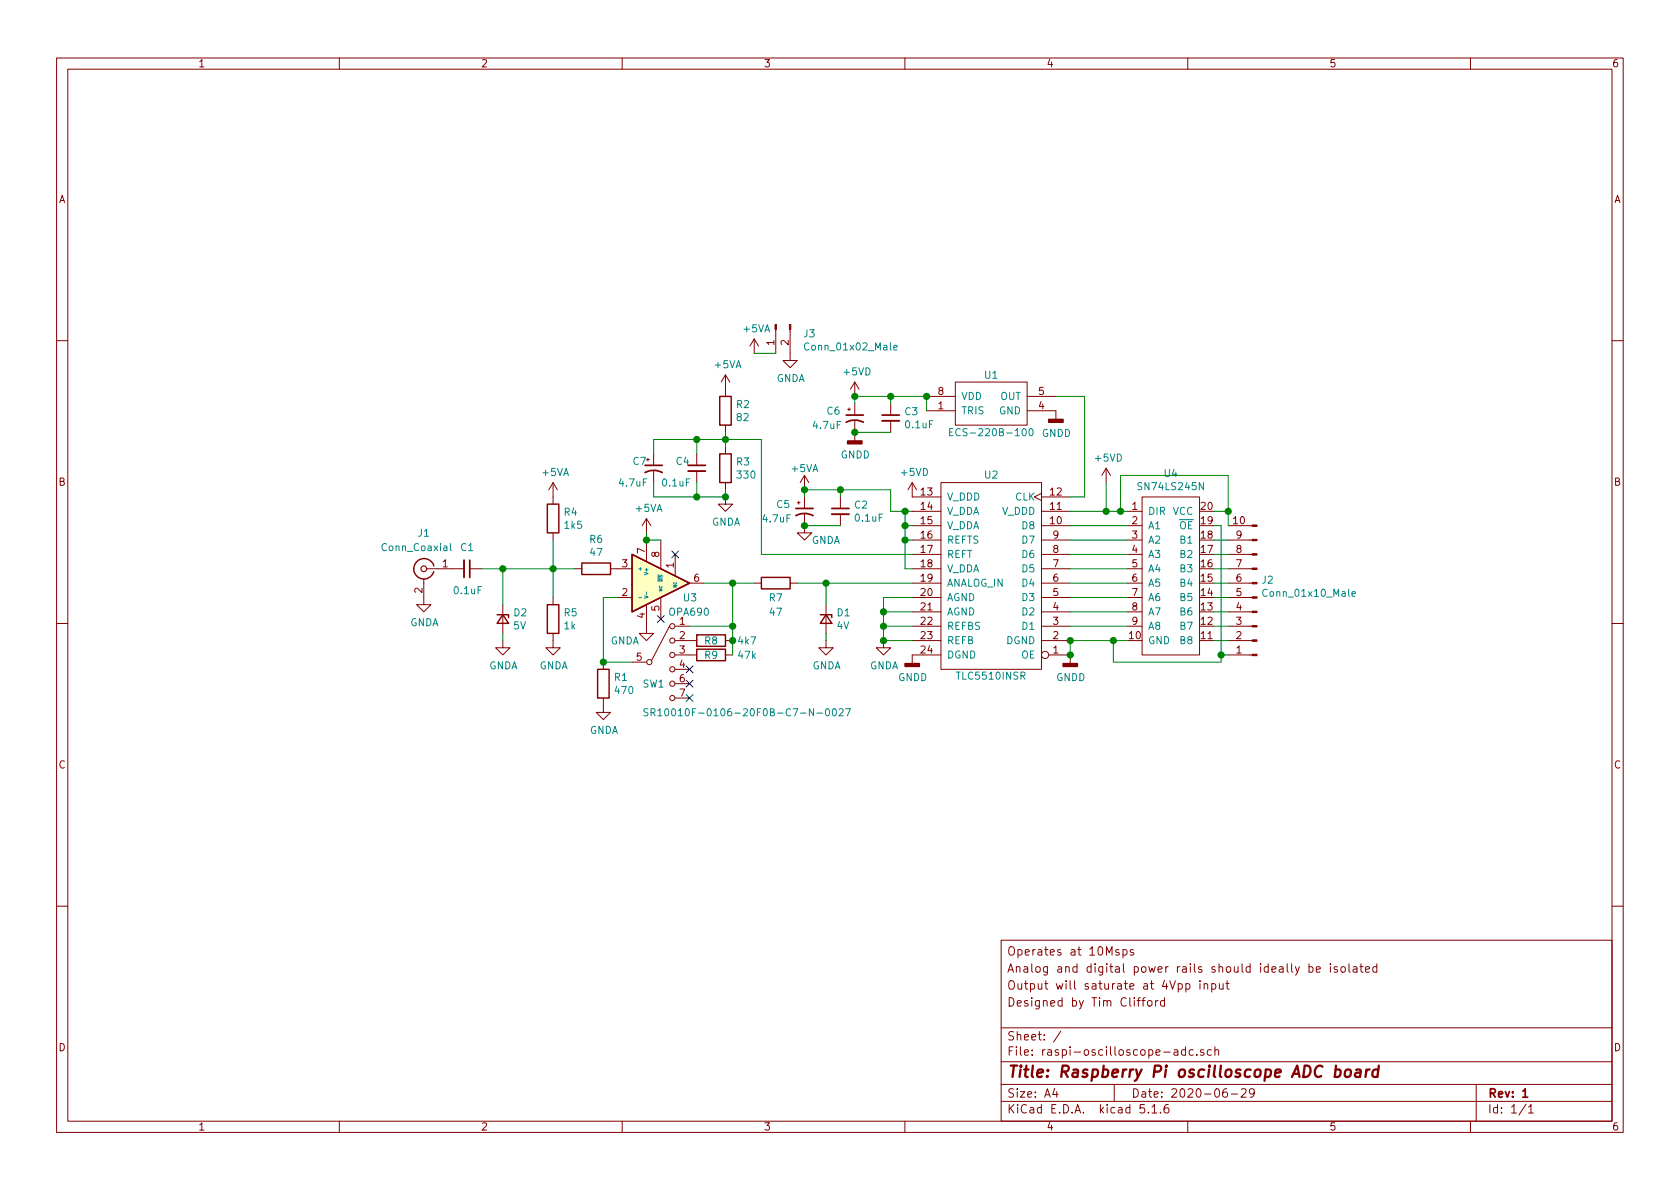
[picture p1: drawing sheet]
EESchema Schematic File Version 4
EELAYER 30 0
EELAYER END
$Descr A4 11693 8268
encoding utf-8
Sheet 1 1
Title "Raspberry Pi oscilloscope ADC board"
Date "2020-06-29"
Rev "1"
Comp ""
Comment1 "Designed by Ellie Clifford"
Comment2 "Output will saturate at 4Vpp input"
Comment3 "Analog and digital power rails should ideally be isolated"
Comment4 "Operates at 10Msps"
$EndDescr
$Comp
L tlc5510:TLC5510INSR U2
U 1 1
P 6900 4000
F 0 "U2" H 6900 3300 50  0000 C CNN
F 1 "TLC5510INSR" H 6900 4700 50  0000 C CNN
F 2 "Package_DIP:DIP-24_W15.24mm" H 6800 3850 50  0001 C CNN
F 3 "" H 6800 3850 50  0001 C CNN
	1    6900 4000
	-1   0    0    1   
$EndComp
$Comp
L Oscillator:ECS-220B-100 U1
U 1 1
P 6900 2800
F 0 "U1" H 6900 3000 50  0000 C CNN
F 1 "ECS-220B-100" H 6900 2600 50  0000 C CNN
F 2 "Oscillator:Oscillator_DIP-8" H 6850 2750 50  0001 C CNN
F 3 "" H 6850 2750 50  0001 C CNN
	1    6900 2800
	1    0    0    -1  
$EndComp
Wire Wire Line
	7350 2750 7550 2750
Wire Wire Line
	7550 2750 7550 3450
Wire Wire Line
	7550 3450 7450 3450
$Comp
L power:GNDD #PWR0101
U 1 1
P 7350 2850
F 0 "#PWR0101" H 7350 2600 50  0001 C CNN
F 1 "GNDD" H 7354 2695 50  0000 C CNN
F 2 "" H 7350 2850 50  0001 C CNN
F 3 "" H 7350 2850 50  0001 C CNN
	1    7350 2850
	1    0    0    -1  
$EndComp
$Comp
L power:GNDD #PWR0102
U 1 1
P 7450 4550
F 0 "#PWR0102" H 7450 4300 50  0001 C CNN
F 1 "GNDD" H 7454 4395 50  0000 C CNN
F 2 "" H 7450 4550 50  0001 C CNN
F 3 "" H 7450 4550 50  0001 C CNN
	1    7450 4550
	1    0    0    -1  
$EndComp
Wire Wire Line
	7450 4550 7450 4450
Connection ~ 7450 4550
$Comp
L power:GNDD #PWR0103
U 1 1
P 6350 4550
F 0 "#PWR0103" H 6350 4300 50  0001 C CNN
F 1 "GNDD" H 6354 4395 50  0000 C CNN
F 2 "" H 6350 4550 50  0001 C CNN
F 3 "" H 6350 4550 50  0001 C CNN
	1    6350 4550
	1    0    0    -1  
$EndComp
Wire Wire Line
	6350 4150 6150 4150
Wire Wire Line
	6150 4150 6150 4250
Wire Wire Line
	6350 4250 6150 4250
Connection ~ 6150 4250
Wire Wire Line
	6150 4250 6150 4350
$Comp
L power:GNDA #PWR0104
U 1 1
P 6150 4450
F 0 "#PWR0104" H 6150 4200 50  0001 C CNN
F 1 "GNDA" H 6155 4277 50  0000 C CNN
F 2 "" H 6150 4450 50  0001 C CNN
F 3 "" H 6150 4450 50  0001 C CNN
	1    6150 4450
	1    0    0    -1  
$EndComp
Wire Wire Line
	6350 4450 6150 4450
Wire Wire Line
	6350 4350 6150 4350
Connection ~ 6150 4350
Wire Wire Line
	6150 4350 6150 4450
Connection ~ 6150 4450
Wire Wire Line
	6350 3950 6300 3950
Wire Wire Line
	6300 3950 6300 3750
Wire Wire Line
	6350 3550 6300 3550
Wire Wire Line
	6350 3650 6300 3650
Connection ~ 6300 3650
Wire Wire Line
	6300 3650 6300 3550
Wire Wire Line
	6350 3750 6300 3750
Connection ~ 6300 3750
Wire Wire Line
	6300 3750 6300 3650
$Comp
L power:+5VD #PWR0105
U 1 1
P 6350 3450
F 0 "#PWR0105" H 6350 3300 50  0001 C CNN
F 1 "+5VD" H 6365 3623 50  0000 C CNN
F 2 "" H 6350 3450 50  0001 C CNN
F 3 "" H 6350 3450 50  0001 C CNN
	1    6350 3450
	1    0    0    -1  
$EndComp
$Comp
L power:+5VD #PWR0106
U 1 1
P 5950 2750
F 0 "#PWR0106" H 5950 2600 50  0001 C CNN
F 1 "+5VD" H 5965 2923 50  0000 C CNN
F 2 "" H 5950 2750 50  0001 C CNN
F 3 "" H 5950 2750 50  0001 C CNN
	1    5950 2750
	1    0    0    -1  
$EndComp
Wire Wire Line
	6450 2850 6450 2750
Connection ~ 6450 2750
$Comp
L Amplifier_Operational:OPA690 U3
U 1 1
P 4550 4400
F 0 "U3" H 4750 4650 50  0000 L CNN
F 1 "OPA690" H 4650 4550 50  0000 L CNN
F 2 "Package_DIP:DIP-8_W7.62mm" H 4550 4400 50  0001 C CNN
F 3 "" H 4550 4400 50  0001 C CNN
	1    4550 4400
	1    0    0    -1  
$EndComp
$Comp
L Device:C_Small C3
U 1 1
P 6200 2900
F 0 "C3" H 6292 2946 50  0000 L CNN
F 1 "0.1uF" H 6292 2855 50  0000 L CNN
F 2 "Capacitor_THT:C_Disc_D7.5mm_W5.0mm_P5.00mm" H 6200 2900 50  0001 C CNN
F 3 "~" H 6200 2900 50  0001 C CNN
	1    6200 2900
	1    0    0    -1  
$EndComp
$Comp
L Device:CP1_Small C6
U 1 1
P 5950 2900
F 0 "C6" H 5750 2950 50  0000 L CNN
F 1 "4.7uF" H 5650 2850 50  0000 L CNN
F 2 "Capacitor_THT:CP_Radial_D5.0mm_P2.50mm" H 5950 2900 50  0001 C CNN
F 3 "~" H 5950 2900 50  0001 C CNN
	1    5950 2900
	1    0    0    -1  
$EndComp
Wire Wire Line
	6450 2750 6200 2750
Wire Wire Line
	5950 2750 5950 2800
Wire Wire Line
	6200 2800 6200 2750
Connection ~ 6200 2750
Wire Wire Line
	6200 2750 5950 2750
Wire Wire Line
	6200 3000 5950 3000
$Comp
L power:GNDD #PWR013
U 1 1
P 5950 3000
F 0 "#PWR013" H 5950 2750 50  0001 C CNN
F 1 "GNDD" H 5954 2845 50  0000 C CNN
F 2 "" H 5950 3000 50  0001 C CNN
F 3 "" H 5950 3000 50  0001 C CNN
	1    5950 3000
	1    0    0    -1  
$EndComp
Connection ~ 5950 3000
Connection ~ 5950 2750
$Comp
L Device:C_Small C2
U 1 1
P 5850 3550
F 0 "C2" H 5942 3596 50  0000 L CNN
F 1 "0.1uF" H 5942 3505 50  0000 L CNN
F 2 "Capacitor_THT:C_Disc_D7.5mm_W5.0mm_P5.00mm" H 5850 3550 50  0001 C CNN
F 3 "~" H 5850 3550 50  0001 C CNN
	1    5850 3550
	1    0    0    -1  
$EndComp
$Comp
L Device:CP1_Small C5
U 1 1
P 5600 3550
F 0 "C5" H 5400 3600 50  0000 L CNN
F 1 "4.7uF" H 5300 3500 50  0000 L CNN
F 2 "Capacitor_THT:CP_Radial_D5.0mm_P2.50mm" H 5600 3550 50  0001 C CNN
F 3 "~" H 5600 3550 50  0001 C CNN
	1    5600 3550
	1    0    0    -1  
$EndComp
Wire Wire Line
	5600 3400 5600 3450
Wire Wire Line
	5850 3450 5850 3400
Wire Wire Line
	5850 3400 5600 3400
Wire Wire Line
	5850 3650 5600 3650
$Comp
L Device:R R7
U 1 1
P 5400 4050
F 0 "R7" V 5500 4050 50  0000 C CNN
F 1 "47" V 5600 4050 50  0000 C CNN
F 2 "Resistor_THT:R_Axial_DIN0207_L6.3mm_D2.5mm_P7.62mm_Horizontal" V 5330 4050 50  0001 C CNN
F 3 "~" H 5400 4050 50  0001 C CNN
	1    5400 4050
	0    1    1    0   
$EndComp
NoConn ~ 4700 3850
NoConn ~ 4600 4300
Wire Wire Line
	4600 3750 4500 3750
$Comp
L power:GNDA #PWR07
U 1 1
P 4500 4350
F 0 "#PWR07" H 4500 4100 50  0001 C CNN
F 1 "GNDA" H 4350 4250 50  0000 C CNN
F 2 "" H 4500 4350 50  0001 C CNN
F 3 "" H 4500 4350 50  0001 C CNN
	1    4500 4350
	1    0    0    -1  
$EndComp
Wire Wire Line
	5300 3850 5300 3050
Wire Wire Line
	5300 3050 5050 3050
$Comp
L Device:R R3
U 1 1
P 5050 3250
F 0 "R3" H 5120 3296 50  0000 L CNN
F 1 "330" H 5120 3205 50  0000 L CNN
F 2 "Resistor_THT:R_Axial_DIN0207_L6.3mm_D2.5mm_P7.62mm_Horizontal" V 4980 3250 50  0001 C CNN
F 3 "~" H 5050 3250 50  0001 C CNN
	1    5050 3250
	1    0    0    -1  
$EndComp
$Comp
L power:GNDA #PWR09
U 1 1
P 5050 3450
F 0 "#PWR09" H 5050 3200 50  0001 C CNN
F 1 "GNDA" H 5055 3277 50  0000 C CNN
F 2 "" H 5050 3450 50  0001 C CNN
F 3 "" H 5050 3450 50  0001 C CNN
	1    5050 3450
	1    0    0    -1  
$EndComp
Wire Wire Line
	5050 3050 5050 3100
$Comp
L Device:R R2
U 1 1
P 5050 2850
F 0 "R2" H 5120 2896 50  0000 L CNN
F 1 "82" H 5120 2805 50  0000 L CNN
F 2 "Resistor_THT:R_Axial_DIN0207_L6.3mm_D2.5mm_P7.62mm_Horizontal" V 4980 2850 50  0001 C CNN
F 3 "~" H 5050 2850 50  0001 C CNN
	1    5050 2850
	1    0    0    -1  
$EndComp
Wire Wire Line
	5050 3050 5050 3000
Connection ~ 5050 3050
$Comp
L power:+5VA #PWR08
U 1 1
P 5050 2700
F 0 "#PWR08" H 5050 2550 50  0001 C CNN
F 1 "+5VA" H 5065 2873 50  0000 C CNN
F 2 "" H 5050 2700 50  0001 C CNN
F 3 "" H 5050 2700 50  0001 C CNN
	1    5050 2700
	1    0    0    -1  
$EndComp
Wire Wire Line
	4300 4150 4200 4150
Wire Wire Line
	4200 4600 4400 4600
Wire Wire Line
	4200 4600 4200 4150
$Comp
L Device:R R1
U 1 1
P 4200 4750
F 0 "R1" H 4270 4796 50  0000 L CNN
F 1 "470" H 4270 4705 50  0000 L CNN
F 2 "Resistor_THT:R_Axial_DIN0207_L6.3mm_D2.5mm_P7.62mm_Horizontal" V 4130 4750 50  0001 C CNN
F 3 "~" H 4200 4750 50  0001 C CNN
	1    4200 4750
	1    0    0    -1  
$EndComp
Connection ~ 4200 4600
$Comp
L power:GNDA #PWR05
U 1 1
P 4200 4900
F 0 "#PWR05" H 4200 4650 50  0001 C CNN
F 1 "GNDA" H 4205 4727 50  0000 C CNN
F 2 "" H 4200 4900 50  0001 C CNN
F 3 "" H 4200 4900 50  0001 C CNN
	1    4200 4900
	1    0    0    -1  
$EndComp
$Comp
L Device:R R6
U 1 1
P 4150 3950
F 0 "R6" V 3943 3950 50  0000 C CNN
F 1 "47" V 4034 3950 50  0000 C CNN
F 2 "Resistor_THT:R_Axial_DIN0207_L6.3mm_D2.5mm_P7.62mm_Horizontal" V 4080 3950 50  0001 C CNN
F 3 "~" H 4150 3950 50  0001 C CNN
	1    4150 3950
	0    1    1    0   
$EndComp
Connection ~ 4500 3750
Wire Wire Line
	4500 3750 4500 3700
$Comp
L power:+5VA #PWR06
U 1 1
P 4500 3700
F 0 "#PWR06" H 4500 3550 50  0001 C CNN
F 1 "+5VA" H 4515 3873 50  0000 C CNN
F 2 "" H 4500 3700 50  0001 C CNN
F 3 "" H 4500 3700 50  0001 C CNN
	1    4500 3700
	1    0    0    -1  
$EndComp
Wire Wire Line
	4000 3950 3850 3950
Wire Wire Line
	3850 3950 3850 3750
$Comp
L Device:R R4
U 1 1
P 3850 3600
F 0 "R4" H 3920 3646 50  0000 L CNN
F 1 "1k5" H 3920 3555 50  0000 L CNN
F 2 "Resistor_THT:R_Axial_DIN0207_L6.3mm_D2.5mm_P7.62mm_Horizontal" V 3780 3600 50  0001 C CNN
F 3 "~" H 3850 3600 50  0001 C CNN
	1    3850 3600
	1    0    0    -1  
$EndComp
$Comp
L Device:R R5
U 1 1
P 3850 4300
F 0 "R5" H 3920 4346 50  0000 L CNN
F 1 "1k" H 3920 4255 50  0000 L CNN
F 2 "Resistor_THT:R_Axial_DIN0207_L6.3mm_D2.5mm_P7.62mm_Horizontal" V 3780 4300 50  0001 C CNN
F 3 "~" H 3850 4300 50  0001 C CNN
	1    3850 4300
	1    0    0    -1  
$EndComp
$Comp
L power:GNDA #PWR04
U 1 1
P 3850 4450
F 0 "#PWR04" H 3850 4200 50  0001 C CNN
F 1 "GNDA" H 3855 4277 50  0000 C CNN
F 2 "" H 3850 4450 50  0001 C CNN
F 3 "" H 3850 4450 50  0001 C CNN
	1    3850 4450
	1    0    0    -1  
$EndComp
Wire Wire Line
	3850 4150 3850 3950
Connection ~ 3850 3950
$Comp
L Device:C_Small C4
U 1 1
P 4850 3250
F 0 "C4" H 4700 3300 50  0000 L CNN
F 1 "0.1uF" H 4600 3150 50  0000 L CNN
F 2 "Capacitor_THT:C_Disc_D7.5mm_W5.0mm_P5.00mm" H 4850 3250 50  0001 C CNN
F 3 "~" H 4850 3250 50  0001 C CNN
	1    4850 3250
	1    0    0    -1  
$EndComp
$Comp
L Device:CP1_Small C7
U 1 1
P 4550 3250
F 0 "C7" H 4400 3300 50  0000 L CNN
F 1 "4.7uF" H 4300 3150 50  0000 L CNN
F 2 "Capacitor_THT:CP_Radial_D5.0mm_P2.50mm" H 4550 3250 50  0001 C CNN
F 3 "~" H 4550 3250 50  0001 C CNN
	1    4550 3250
	1    0    0    -1  
$EndComp
$Comp
L Device:C_Small C1
U 1 1
P 3250 3950
F 0 "C1" V 3100 3900 50  0000 L CNN
F 1 "0.1uF" V 3400 3850 50  0000 L CNN
F 2 "Capacitor_THT:C_Disc_D7.5mm_W5.0mm_P5.00mm" H 3250 3950 50  0001 C CNN
F 3 "~" H 3250 3950 50  0001 C CNN
	1    3250 3950
	0    1    1    0   
$EndComp
Wire Wire Line
	3850 3950 3500 3950
$Comp
L Device:D_Zener_Small D2
U 1 1
P 3500 4300
F 0 "D2" V 3454 4370 50  0000 L CNN
F 1 "5V" V 3545 4370 50  0000 L CNN
F 2 "Diode_THT:D_A-405_P7.62mm_Horizontal" V 3500 4300 50  0001 C CNN
F 3 "~" V 3500 4300 50  0001 C CNN
	1    3500 4300
	0    1    1    0   
$EndComp
Wire Wire Line
	3500 4200 3500 3950
Connection ~ 3500 3950
Wire Wire Line
	3500 3950 3350 3950
Wire Wire Line
	3500 4400 3500 4450
$Comp
L power:GNDA #PWR02
U 1 1
P 3500 4450
F 0 "#PWR02" H 3500 4200 50  0001 C CNN
F 1 "GNDA" H 3505 4277 50  0000 C CNN
F 2 "" H 3500 4450 50  0001 C CNN
F 3 "" H 3500 4450 50  0001 C CNN
	1    3500 4450
	1    0    0    -1  
$EndComp
$Comp
L power:+5VA #PWR03
U 1 1
P 3850 3450
F 0 "#PWR03" H 3850 3300 50  0001 C CNN
F 1 "+5VA" H 3865 3623 50  0000 C CNN
F 2 "" H 3850 3450 50  0001 C CNN
F 3 "" H 3850 3450 50  0001 C CNN
	1    3850 3450
	1    0    0    -1  
$EndComp
Wire Wire Line
	4550 3050 4550 3150
Wire Wire Line
	4550 3050 4850 3050
Wire Wire Line
	4850 3150 4850 3050
Connection ~ 4850 3050
Wire Wire Line
	4850 3050 5050 3050
Wire Wire Line
	4550 3450 4850 3450
Wire Wire Line
	4550 3350 4550 3450
Wire Wire Line
	5050 3400 5050 3450
Connection ~ 5050 3450
Wire Wire Line
	4850 3350 4850 3450
Connection ~ 4850 3450
Wire Wire Line
	4850 3450 5050 3450
$Comp
L Device:D_Zener_Small D1
U 1 1
P 5750 4300
F 0 "D1" V 5704 4370 50  0000 L CNN
F 1 "4V" V 5795 4370 50  0000 L CNN
F 2 "Diode_THT:D_A-405_P7.62mm_Horizontal" V 5750 4300 50  0001 C CNN
F 3 "~" V 5750 4300 50  0001 C CNN
	1    5750 4300
	0    1    1    0   
$EndComp
Wire Wire Line
	5750 4200 5750 4050
Wire Wire Line
	5550 4050 5750 4050
Wire Wire Line
	5750 4050 6350 4050
Connection ~ 5750 4050
Wire Wire Line
	5750 4400 5750 4450
$Comp
L power:GNDA #PWR012
U 1 1
P 5750 4450
F 0 "#PWR012" H 5750 4200 50  0001 C CNN
F 1 "GNDA" H 5755 4277 50  0000 C CNN
F 2 "" H 5750 4450 50  0001 C CNN
F 3 "" H 5750 4450 50  0001 C CNN
	1    5750 4450
	1    0    0    -1  
$EndComp
Wire Wire Line
	7450 3550 7700 3550
Wire Wire Line
	7700 3550 7700 3350
$Comp
L power:+5VD #PWR014
U 1 1
P 7700 3350
F 0 "#PWR014" H 7700 3200 50  0001 C CNN
F 1 "+5VD" H 7715 3523 50  0000 C CNN
F 2 "" H 7700 3350 50  0001 C CNN
F 3 "" H 7700 3350 50  0001 C CNN
	1    7700 3350
	1    0    0    -1  
$EndComp
Wire Wire Line
	7450 3750 7850 3750
$Comp
L Connector:Conn_Coaxial J1
U 1 1
P 2950 3950
F 0 "J1" H 2950 4200 50  0000 C CNN
F 1 "Conn_Coaxial" H 3000 4100 50  0000 C CNN
F 2 "Connector_Coaxial:1-1337543-0" H 2950 3950 50  0001 C CNN
F 3 " ~" H 2950 3950 50  0001 C CNN
	1    2950 3950
	-1   0    0    -1  
$EndComp
$Comp
L power:GNDA #PWR01
U 1 1
P 2950 4150
F 0 "#PWR01" H 2950 3900 50  0001 C CNN
F 1 "GNDA" H 2955 3977 50  0000 C CNN
F 2 "" H 2950 4150 50  0001 C CNN
F 3 "" H 2950 4150 50  0001 C CNN
	1    2950 4150
	1    0    0    -1  
$EndComp
$Comp
L power:+5VA #PWR0107
U 1 1
P 5600 3400
F 0 "#PWR0107" H 5600 3250 50  0001 C CNN
F 1 "+5VA" H 5600 3550 50  0000 C CNN
F 2 "" H 5600 3400 50  0001 C CNN
F 3 "" H 5600 3400 50  0001 C CNN
	1    5600 3400
	1    0    0    -1  
$EndComp
Connection ~ 5600 3400
Wire Wire Line
	5300 3850 6350 3850
Connection ~ 5850 3400
$Comp
L power:GNDA #PWR0108
U 1 1
P 5600 3650
F 0 "#PWR0108" H 5600 3400 50  0001 C CNN
F 1 "GNDA" H 5750 3550 50  0000 C CNN
F 2 "" H 5600 3650 50  0001 C CNN
F 3 "" H 5600 3650 50  0001 C CNN
	1    5600 3650
	1    0    0    -1  
$EndComp
Connection ~ 5600 3650
Wire Wire Line
	6200 3400 6200 3550
Wire Wire Line
	6200 3550 6300 3550
Wire Wire Line
	5850 3400 6200 3400
Connection ~ 6300 3550
$Comp
L Connector:Conn_01x10_Male J2
U 1 1
P 8750 4150
F 0 "J2" H 8722 4032 50  0000 R CNN
F 1 "Conn_01x10_Male" H 8722 4123 50  0000 R CNN
F 2 "Connector_PinHeader_2.54mm:PinHeader_1x10_P2.54mm_Vertical" H 8750 4150 50  0001 C CNN
F 3 "~" H 8750 4150 50  0001 C CNN
	1    8750 4150
	-1   0    0    1   
$EndComp
Connection ~ 7450 4450
Connection ~ 7700 3550
$Comp
L Switch:SW_SP6T SW1
U 1 1
P 4600 4750
F 0 "SW1" H 4550 4750 50  0000 C CNN
F 1 "SR10010F-0106-20F0B-C7-N-0027" H 5200 4550 50  0000 C CNN
F 2 "Button_Switch_THT:SW_SP6T" H 4600 4750 50  0001 C CNN
F 3 "" H 4600 4750 50  0001 C CNN
	1    4600 4750
	1    0    0    -1  
$EndComp
$Comp
L Device:R R8
U 1 1
P 4950 4450
F 0 "R8" V 4950 4450 50  0000 C CNN
F 1 "4k7" V 4950 4700 50  0000 C CNN
F 2 "Resistor_THT:R_Axial_DIN0207_L6.3mm_D2.5mm_P7.62mm_Horizontal" V 4880 4450 50  0001 C CNN
F 3 "~" H 4950 4450 50  0001 C CNN
	1    4950 4450
	0    1    1    0   
$EndComp
$Comp
L Device:R R9
U 1 1
P 4950 4550
F 0 "R9" V 4950 4550 50  0000 C CNN
F 1 "47k" V 4950 4800 50  0000 C CNN
F 2 "Resistor_THT:R_Axial_DIN0207_L6.3mm_D2.5mm_P7.62mm_Horizontal" V 4880 4550 50  0001 C CNN
F 3 "~" H 4950 4550 50  0001 C CNN
	1    4950 4550
	0    1    1    0   
$EndComp
Wire Wire Line
	4900 4050 5100 4050
Wire Wire Line
	5100 4550 5100 4450
Connection ~ 5100 4050
Wire Wire Line
	5100 4050 5250 4050
Connection ~ 5100 4450
Wire Wire Line
	5100 4050 5100 4350
Wire Wire Line
	4800 4350 5100 4350
Connection ~ 5100 4350
Wire Wire Line
	5100 4350 5100 4450
$Comp
L Connector:Conn_01x02_Male J3
U 1 1
P 5400 2250
F 0 "J3" V 5462 2062 50  0000 R CNN
F 1 "Conn_01x02_Male" V 5553 2062 50  0000 R CNN
F 2 "Connector_PinHeader_2.54mm:PinHeader_1x02_P2.54mm_Vertical" H 5400 2250 50  0001 C CNN
F 3 "~" H 5400 2250 50  0001 C CNN
	1    5400 2250
	0    -1   1    0   
$EndComp
$Comp
L power:GNDA #PWR0109
U 1 1
P 5500 2450
F 0 "#PWR0109" H 5500 2200 50  0001 C CNN
F 1 "GNDA" H 5505 2277 50  0000 C CNN
F 2 "" H 5500 2450 50  0001 C CNN
F 3 "" H 5500 2450 50  0001 C CNN
	1    5500 2450
	1    0    0    -1  
$EndComp
Wire Wire Line
	5400 2450 5250 2450
$Comp
L power:+5VA #PWR0110
U 1 1
P 5250 2450
F 0 "#PWR0110" H 5250 2300 50  0001 C CNN
F 1 "+5VA" H 5265 2623 50  0000 C CNN
F 2 "" H 5250 2450 50  0001 C CNN
F 3 "" H 5250 2450 50  0001 C CNN
	1    5250 2450
	1    0    0    -1  
$EndComp
NoConn ~ 4800 4650
NoConn ~ 4800 4750
NoConn ~ 4800 4850
Wire Wire Line
	7850 3550 7800 3550
Wire Wire Line
	7850 3650 7450 3650
Wire Wire Line
	7850 3850 7450 3850
Wire Wire Line
	7450 4350 7850 4350
Wire Wire Line
	7450 4250 7850 4250
Wire Wire Line
	7450 4150 7850 4150
Wire Wire Line
	7850 4050 7450 4050
Wire Wire Line
	7450 3950 7850 3950
Wire Wire Line
	7450 4450 7750 4450
$Comp
L Interface:SN74LS245N U4
U 1 1
P 8150 4000
F 0 "U4" H 8150 4715 50  0000 C CNN
F 1 "SN74LS245N" H 8150 4624 50  0000 C CNN
F 2 "Package_DIP:DIP-20_W7.62mm" H 8150 4100 50  0001 C CNN
F 3 "" H 8150 4100 50  0001 C CNN
	1    8150 4000
	1    0    0    -1  
$EndComp
Wire Wire Line
	7750 4450 7750 4600
Connection ~ 7750 4450
Wire Wire Line
	7750 4450 7850 4450
Wire Wire Line
	8450 4450 8550 4450
Wire Wire Line
	8550 4350 8450 4350
Wire Wire Line
	8450 4250 8550 4250
Wire Wire Line
	8450 4150 8550 4150
Wire Wire Line
	8450 4050 8550 4050
Wire Wire Line
	8450 3950 8550 3950
Wire Wire Line
	8450 3850 8550 3850
Wire Wire Line
	8450 3750 8550 3750
Wire Wire Line
	8550 3650 8550 3550
Wire Wire Line
	8550 3550 8450 3550
Wire Wire Line
	7800 3550 7800 3300
Wire Wire Line
	7800 3300 8550 3300
Wire Wire Line
	8550 3300 8550 3550
Connection ~ 7800 3550
Wire Wire Line
	7800 3550 7700 3550
Connection ~ 8550 3550
Wire Wire Line
	8500 4600 8500 4550
Wire Wire Line
	8500 3650 8450 3650
Wire Wire Line
	8550 4550 8500 4550
Connection ~ 8500 4550
Wire Wire Line
	8500 4550 8500 3650
Wire Wire Line
	8500 4600 7750 4600
$EndSCHEMATC
